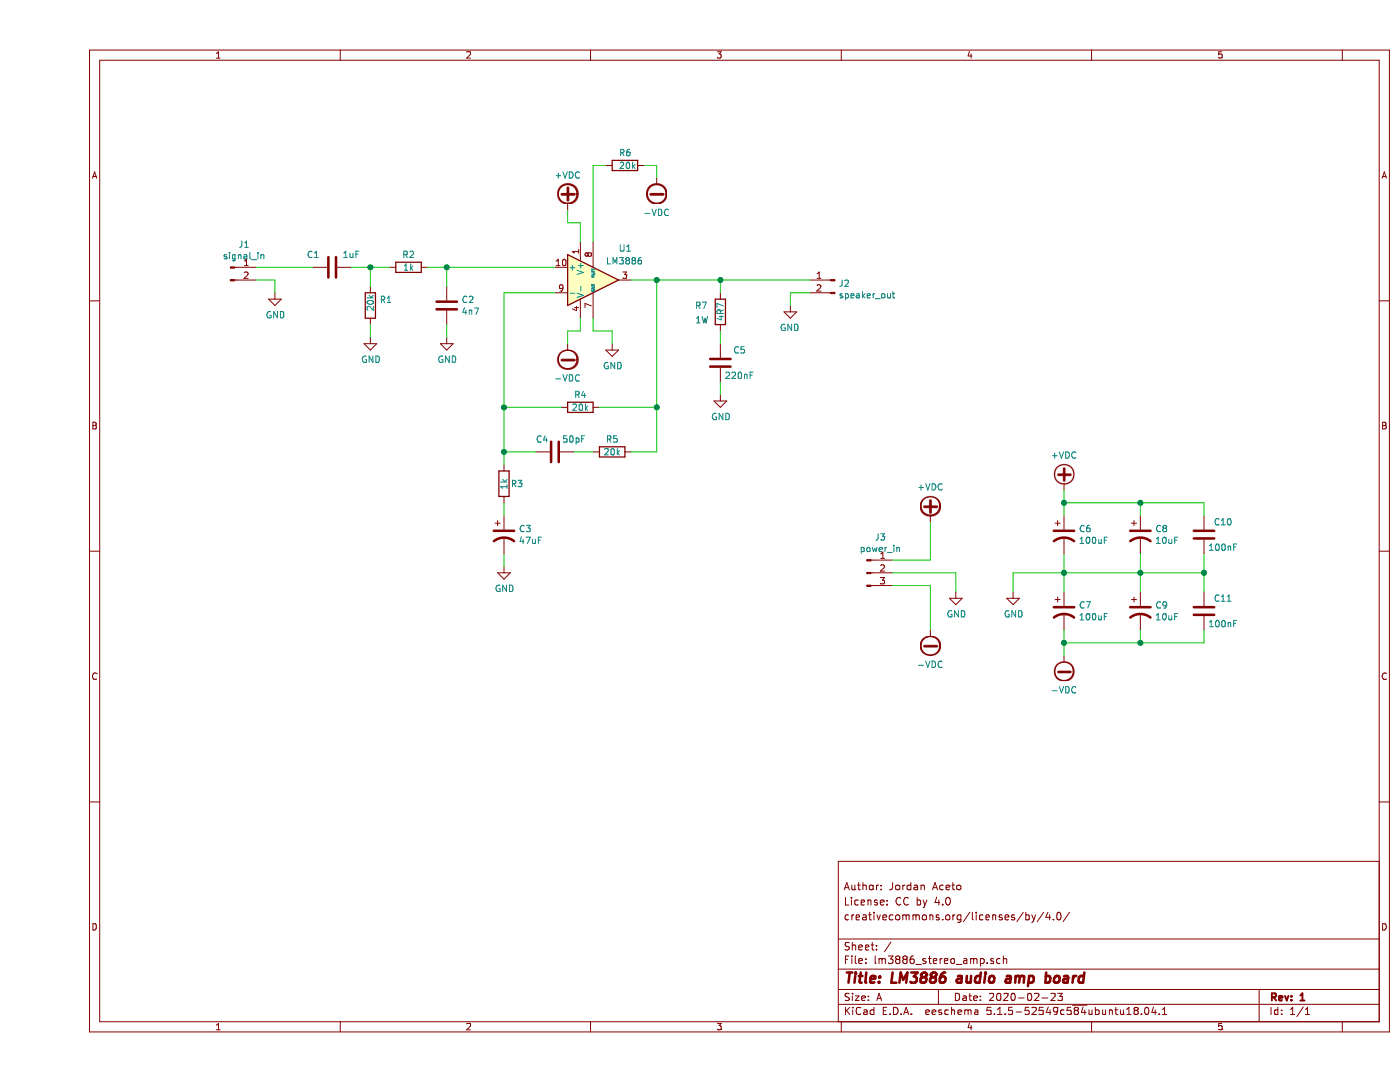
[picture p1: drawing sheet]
EESchema Schematic File Version 4
EELAYER 30 0
EELAYER END
$Descr A 11000 8500
encoding utf-8
Sheet 1 1
Title "LM3886 audio amp board"
Date "2020-02-23"
Rev "1"
Comp ""
Comment1 "creativecommons.org/licenses/by/4.0/"
Comment2 "License: CC by 4.0"
Comment3 "Author: Jordan Aceto"
Comment4 ""
$EndDescr
$Comp
L Amplifier_Audio:LM3886 U1
U 1 1
P 4350 2200
F 0 "U1" H 4550 2450 50  0000 L CNN
F 1 "LM3886" H 4450 2350 50  0000 L CNN
F 2 "Package_TO_SOT_THT:TO-220-11_P3.4x5.08mm_StaggerOdd_Lead4.85mm_Vertical" H 4350 2200 50  0001 C CIN
F 3 "http://www.ti.com/lit/ds/symlink/lm3886.pdf" H 4350 2200 50  0001 C CNN
	1    4350 2200
	1    0    0    -1  
$EndComp
$Comp
L Device:R R2
U 1 1
P 2900 2100
F 0 "R2" V 2800 2100 50  0000 C CNN
F 1 "1k" V 2900 2100 50  0000 C CNN
F 2 "Resistor_SMD:R_0805_2012Metric_Pad1.15x1.40mm_HandSolder" V 2830 2100 50  0001 C CNN
F 3 "~" H 2900 2100 50  0001 C CNN
	1    2900 2100
	0    1    1    0   
$EndComp
$Comp
L Device:R R1
U 1 1
P 2600 2400
F 0 "R1" H 2670 2446 50  0000 L CNN
F 1 "20k" V 2600 2350 50  0000 L CNN
F 2 "Resistor_SMD:R_0805_2012Metric_Pad1.15x1.40mm_HandSolder" V 2530 2400 50  0001 C CNN
F 3 "~" H 2600 2400 50  0001 C CNN
	1    2600 2400
	1    0    0    -1  
$EndComp
$Comp
L Device:C C2
U 1 1
P 3200 2400
F 0 "C2" H 3315 2446 50  0000 L CNN
F 1 "4n7" H 3315 2355 50  0000 L CNN
F 2 "Capacitor_SMD:C_0805_2012Metric_Pad1.15x1.40mm_HandSolder" H 3238 2250 50  0001 C CNN
F 3 "~" H 3200 2400 50  0001 C CNN
	1    3200 2400
	1    0    0    -1  
$EndComp
$Comp
L Device:C C1
U 1 1
P 2300 2100
F 0 "C1" V 2200 1950 50  0000 C CNN
F 1 "1uF" V 2200 2250 50  0000 C CNN
F 2 "Capacitor_SMD:C_2220_5650Metric_Pad1.97x5.40mm_HandSolder" H 2338 1950 50  0001 C CNN
F 3 "~" H 2300 2100 50  0001 C CNN
	1    2300 2100
	0    1    1    0   
$EndComp
$Comp
L Device:R R4
U 1 1
P 4250 3200
F 0 "R4" V 4150 3200 50  0000 C CNN
F 1 "20k" V 4250 3200 50  0000 C CNN
F 2 "Resistor_SMD:R_0805_2012Metric_Pad1.15x1.40mm_HandSolder" V 4180 3200 50  0001 C CNN
F 3 "~" H 4250 3200 50  0001 C CNN
	1    4250 3200
	0    1    1    0   
$EndComp
$Comp
L Device:R R5
U 1 1
P 4500 3550
F 0 "R5" V 4400 3550 50  0000 C CNN
F 1 "20k" V 4500 3550 50  0000 C CNN
F 2 "Resistor_SMD:R_0805_2012Metric_Pad1.15x1.40mm_HandSolder" V 4430 3550 50  0001 C CNN
F 3 "~" H 4500 3550 50  0001 C CNN
	1    4500 3550
	0    1    1    0   
$EndComp
$Comp
L Device:C C4
U 1 1
P 4050 3550
F 0 "C4" V 3950 3450 50  0000 C CNN
F 1 "50pF" V 3950 3700 50  0000 C CNN
F 2 "Capacitor_SMD:C_0805_2012Metric_Pad1.15x1.40mm_HandSolder" H 4088 3400 50  0001 C CNN
F 3 "~" H 4050 3550 50  0001 C CNN
	1    4050 3550
	0    1    1    0   
$EndComp
$Comp
L Device:R R7
U 1 1
P 5350 2450
F 0 "R7" H 5200 2500 50  0000 C CNN
F 1 "4R7" V 5350 2450 50  0000 C CNN
F 2 "Resistor_THT:R_Axial_DIN0411_L9.9mm_D3.6mm_P15.24mm_Horizontal" V 5280 2450 50  0001 C CNN
F 3 "~" H 5350 2450 50  0001 C CNN
	1    5350 2450
	1    0    0    -1  
$EndComp
$Comp
L Device:C C5
U 1 1
P 5350 2850
F 0 "C5" H 5500 2950 50  0000 C CNN
F 1 "220nF" H 5500 2750 50  0000 C CNN
F 2 "Capacitor_SMD:C_2220_5650Metric_Pad1.97x5.40mm_HandSolder" H 5388 2700 50  0001 C CNN
F 3 "~" H 5350 2850 50  0001 C CNN
	1    5350 2850
	1    0    0    -1  
$EndComp
$Comp
L power:GND #PWR02
U 1 1
P 2600 2650
F 0 "#PWR02" H 2600 2400 50  0001 C CNN
F 1 "GND" H 2605 2477 50  0000 C CNN
F 2 "" H 2600 2650 50  0001 C CNN
F 3 "" H 2600 2650 50  0001 C CNN
	1    2600 2650
	1    0    0    -1  
$EndComp
$Comp
L power:GND #PWR03
U 1 1
P 3200 2650
F 0 "#PWR03" H 3200 2400 50  0001 C CNN
F 1 "GND" H 3205 2477 50  0000 C CNN
F 2 "" H 3200 2650 50  0001 C CNN
F 3 "" H 3200 2650 50  0001 C CNN
	1    3200 2650
	1    0    0    -1  
$EndComp
$Comp
L power:GND #PWR09
U 1 1
P 5350 3100
F 0 "#PWR09" H 5350 2850 50  0001 C CNN
F 1 "GND" H 5355 2927 50  0000 C CNN
F 2 "" H 5350 3100 50  0001 C CNN
F 3 "" H 5350 3100 50  0001 C CNN
	1    5350 3100
	1    0    0    -1  
$EndComp
Wire Wire Line
	2600 2550 2600 2650
Wire Wire Line
	3200 2550 3200 2650
Wire Wire Line
	2750 2100 2600 2100
Wire Wire Line
	2600 2250 2600 2100
Connection ~ 2600 2100
Wire Wire Line
	2600 2100 2450 2100
Wire Wire Line
	3200 2250 3200 2100
Wire Wire Line
	3200 2100 3050 2100
$Comp
L power:-VDC #PWR06
U 1 1
P 4150 2700
F 0 "#PWR06" H 4150 2600 50  0001 C CNN
F 1 "-VDC" H 4150 2975 50  0000 C CNN
F 2 "" H 4150 2700 50  0001 C CNN
F 3 "" H 4150 2700 50  0001 C CNN
	1    4150 2700
	-1   0    0    1   
$EndComp
Wire Wire Line
	4250 2600 4250 2500
$Comp
L power:GND #PWR07
U 1 1
P 4500 2700
F 0 "#PWR07" H 4500 2450 50  0001 C CNN
F 1 "GND" H 4505 2527 50  0000 C CNN
F 2 "" H 4500 2700 50  0001 C CNN
F 3 "" H 4500 2700 50  0001 C CNN
	1    4500 2700
	1    0    0    -1  
$EndComp
Wire Wire Line
	4150 2700 4150 2600
Wire Wire Line
	4150 2600 4250 2600
Wire Wire Line
	4500 2600 4350 2600
Wire Wire Line
	4350 2600 4350 2500
Wire Wire Line
	4500 2600 4500 2700
Wire Wire Line
	3200 2100 4050 2100
Connection ~ 3200 2100
Wire Wire Line
	4050 2300 3650 2300
Wire Wire Line
	3650 2300 3650 3200
$Comp
L power:+VDC #PWR05
U 1 1
P 4150 1650
F 0 "#PWR05" H 4150 1550 50  0001 C CNN
F 1 "+VDC" H 4150 1925 50  0000 C CNN
F 2 "" H 4150 1650 50  0001 C CNN
F 3 "" H 4150 1650 50  0001 C CNN
	1    4150 1650
	1    0    0    -1  
$EndComp
Wire Wire Line
	4250 1900 4250 1750
Wire Wire Line
	4250 1750 4150 1750
Wire Wire Line
	4150 1750 4150 1650
Wire Wire Line
	4650 2200 4850 2200
Wire Wire Line
	4850 2200 4850 3200
Wire Wire Line
	4850 3550 4650 3550
Wire Wire Line
	4350 3550 4200 3550
Wire Wire Line
	3900 3550 3650 3550
Connection ~ 3650 3550
Wire Wire Line
	4100 3200 3650 3200
Connection ~ 3650 3200
Wire Wire Line
	3650 3200 3650 3550
Wire Wire Line
	4400 3200 4850 3200
Connection ~ 4850 3200
Wire Wire Line
	4850 3200 4850 3550
Wire Wire Line
	5350 3100 5350 3000
Wire Wire Line
	5350 2700 5350 2600
Wire Wire Line
	5350 2300 5350 2200
Wire Wire Line
	5350 2200 4850 2200
Connection ~ 4850 2200
Text Notes 5150 2550 0    50   ~ 0
1W
$Comp
L Connector:Conn_01x02_Male J1
U 1 1
P 1500 2100
F 0 "J1" H 1608 2281 50  0000 C CNN
F 1 "signal_in" H 1608 2190 50  0000 C CNN
F 2 "Connector_Wire:SolderWirePad_1x02_P3.81mm_Drill1.2mm" H 1500 2100 50  0001 C CNN
F 3 "~" H 1500 2100 50  0001 C CNN
	1    1500 2100
	1    0    0    -1  
$EndComp
Wire Wire Line
	1700 2100 2150 2100
$Comp
L power:GND #PWR01
U 1 1
P 1850 2300
F 0 "#PWR01" H 1850 2050 50  0001 C CNN
F 1 "GND" H 1855 2127 50  0000 C CNN
F 2 "" H 1850 2300 50  0001 C CNN
F 3 "" H 1850 2300 50  0001 C CNN
	1    1850 2300
	1    0    0    -1  
$EndComp
Wire Wire Line
	1850 2200 1850 2300
Wire Wire Line
	1850 2200 1700 2200
$Comp
L Connector:Conn_01x02_Male J2
U 1 1
P 6250 2200
F 0 "J2" H 6222 2174 50  0000 R CNN
F 1 "speaker_out" H 6222 2083 50  0000 R CNN
F 2 "Connector_Wire:SolderWirePad_1x02_P5.08mm_Drill1.5mm" H 6250 2200 50  0001 C CNN
F 3 "~" H 6250 2200 50  0001 C CNN
	1    6250 2200
	-1   0    0    -1  
$EndComp
$Comp
L power:GND #PWR010
U 1 1
P 5900 2400
F 0 "#PWR010" H 5900 2150 50  0001 C CNN
F 1 "GND" H 5905 2227 50  0000 C CNN
F 2 "" H 5900 2400 50  0001 C CNN
F 3 "" H 5900 2400 50  0001 C CNN
	1    5900 2400
	-1   0    0    -1  
$EndComp
Wire Wire Line
	5900 2300 5900 2400
Wire Wire Line
	5900 2300 6050 2300
Wire Wire Line
	3650 3550 3650 3650
Wire Wire Line
	3650 4350 3650 4450
Wire Wire Line
	3650 4050 3650 3950
$Comp
L power:GND #PWR04
U 1 1
P 3650 4450
F 0 "#PWR04" H 3650 4200 50  0001 C CNN
F 1 "GND" H 3655 4277 50  0000 C CNN
F 2 "" H 3650 4450 50  0001 C CNN
F 3 "" H 3650 4450 50  0001 C CNN
	1    3650 4450
	1    0    0    -1  
$EndComp
$Comp
L Device:CP1 C3
U 1 1
P 3650 4200
F 0 "C3" H 3765 4246 50  0000 L CNN
F 1 "47uF" H 3765 4155 50  0000 L CNN
F 2 "Capacitor_THT:CP_Radial_D10.0mm_P5.00mm" H 3650 4200 50  0001 C CNN
F 3 "~" H 3650 4200 50  0001 C CNN
	1    3650 4200
	1    0    0    -1  
$EndComp
$Comp
L Device:R R3
U 1 1
P 3650 3800
F 0 "R3" H 3700 3800 50  0000 L CNN
F 1 "1k" V 3650 3750 50  0000 L CNN
F 2 "Resistor_SMD:R_0805_2012Metric_Pad1.15x1.40mm_HandSolder" V 3580 3800 50  0001 C CNN
F 3 "~" H 3650 3800 50  0001 C CNN
	1    3650 3800
	1    0    0    -1  
$EndComp
$Comp
L Device:R R6
U 1 1
P 4600 1300
F 0 "R6" V 4500 1250 50  0000 L CNN
F 1 "20k" V 4600 1250 50  0000 L CNN
F 2 "Resistor_SMD:R_0805_2012Metric_Pad1.15x1.40mm_HandSolder" V 4530 1300 50  0001 C CNN
F 3 "~" H 4600 1300 50  0001 C CNN
	1    4600 1300
	0    1    1    0   
$EndComp
$Comp
L power:-VDC #PWR08
U 1 1
P 4850 1400
F 0 "#PWR08" H 4850 1300 50  0001 C CNN
F 1 "-VDC" H 4850 1675 50  0000 C CNN
F 2 "" H 4850 1400 50  0001 C CNN
F 3 "" H 4850 1400 50  0001 C CNN
	1    4850 1400
	-1   0    0    1   
$EndComp
Wire Wire Line
	4850 1400 4850 1300
Wire Wire Line
	4850 1300 4750 1300
Wire Wire Line
	4450 1300 4350 1300
Wire Wire Line
	4350 1300 4350 1900
$Comp
L power:+VDC #PWR015
U 1 1
P 8050 3850
F 0 "#PWR015" H 8050 3750 50  0001 C CNN
F 1 "+VDC" H 8050 4125 50  0000 C CNN
F 2 "" H 8050 3850 50  0001 C CNN
F 3 "" H 8050 3850 50  0001 C CNN
	1    8050 3850
	1    0    0    -1  
$EndComp
$Comp
L power:-VDC #PWR016
U 1 1
P 8050 5150
F 0 "#PWR016" H 8050 5050 50  0001 C CNN
F 1 "-VDC" H 8050 5425 50  0000 C CNN
F 2 "" H 8050 5150 50  0001 C CNN
F 3 "" H 8050 5150 50  0001 C CNN
	1    8050 5150
	-1   0    0    1   
$EndComp
$Comp
L Device:CP1 C6
U 1 1
P 8050 4200
F 0 "C6" H 8165 4246 50  0000 L CNN
F 1 "100uF" H 8165 4155 50  0000 L CNN
F 2 "Capacitor_THT:CP_Radial_D10.0mm_P5.00mm" H 8050 4200 50  0001 C CNN
F 3 "~" H 8050 4200 50  0001 C CNN
	1    8050 4200
	1    0    0    -1  
$EndComp
$Comp
L Device:CP1 C7
U 1 1
P 8050 4800
F 0 "C7" H 8165 4846 50  0000 L CNN
F 1 "100uF" H 8165 4755 50  0000 L CNN
F 2 "Capacitor_THT:CP_Radial_D10.0mm_P5.00mm" H 8050 4800 50  0001 C CNN
F 3 "~" H 8050 4800 50  0001 C CNN
	1    8050 4800
	1    0    0    -1  
$EndComp
$Comp
L Device:C C10
U 1 1
P 9150 4200
F 0 "C10" H 9300 4300 50  0000 C CNN
F 1 "100nF" H 9300 4100 50  0000 C CNN
F 2 "Capacitor_SMD:C_0805_2012Metric_Pad1.15x1.40mm_HandSolder" H 9188 4050 50  0001 C CNN
F 3 "~" H 9150 4200 50  0001 C CNN
	1    9150 4200
	1    0    0    -1  
$EndComp
$Comp
L power:GND #PWR014
U 1 1
P 7650 4650
F 0 "#PWR014" H 7650 4400 50  0001 C CNN
F 1 "GND" H 7655 4477 50  0000 C CNN
F 2 "" H 7650 4650 50  0001 C CNN
F 3 "" H 7650 4650 50  0001 C CNN
	1    7650 4650
	1    0    0    -1  
$EndComp
$Comp
L Device:C C11
U 1 1
P 9150 4800
F 0 "C11" H 9300 4900 50  0000 C CNN
F 1 "100nF" H 9300 4700 50  0000 C CNN
F 2 "Capacitor_SMD:C_0805_2012Metric_Pad1.15x1.40mm_HandSolder" H 9188 4650 50  0001 C CNN
F 3 "~" H 9150 4800 50  0001 C CNN
	1    9150 4800
	1    0    0    -1  
$EndComp
$Comp
L Device:CP1 C8
U 1 1
P 8650 4200
F 0 "C8" H 8765 4246 50  0000 L CNN
F 1 "10uF" H 8765 4155 50  0000 L CNN
F 2 "Capacitor_THT:CP_Radial_D5.0mm_P2.50mm" H 8650 4200 50  0001 C CNN
F 3 "~" H 8650 4200 50  0001 C CNN
	1    8650 4200
	1    0    0    -1  
$EndComp
$Comp
L Device:CP1 C9
U 1 1
P 8650 4800
F 0 "C9" H 8765 4846 50  0000 L CNN
F 1 "10uF" H 8765 4755 50  0000 L CNN
F 2 "Capacitor_THT:CP_Radial_D5.0mm_P2.50mm" H 8650 4800 50  0001 C CNN
F 3 "~" H 8650 4800 50  0001 C CNN
	1    8650 4800
	1    0    0    -1  
$EndComp
Wire Wire Line
	8050 4050 8050 3950
Wire Wire Line
	8050 3950 8650 3950
Wire Wire Line
	9150 3950 9150 4050
Connection ~ 8050 3950
Wire Wire Line
	8050 3950 8050 3850
Wire Wire Line
	8650 4050 8650 3950
Connection ~ 8650 3950
Wire Wire Line
	8650 3950 9150 3950
Wire Wire Line
	9150 4650 9150 4500
Wire Wire Line
	8650 4650 8650 4500
Wire Wire Line
	8050 4350 8050 4500
Wire Wire Line
	8050 4950 8050 5050
Wire Wire Line
	8050 5050 8650 5050
Wire Wire Line
	9150 5050 9150 4950
Connection ~ 8050 5050
Wire Wire Line
	8050 5050 8050 5150
Wire Wire Line
	8650 4950 8650 5050
Connection ~ 8650 5050
Wire Wire Line
	8650 5050 9150 5050
Wire Wire Line
	9150 4500 8650 4500
Connection ~ 9150 4500
Wire Wire Line
	9150 4500 9150 4350
Connection ~ 8650 4500
Wire Wire Line
	8650 4500 8650 4350
Wire Wire Line
	8650 4500 8050 4500
Connection ~ 8050 4500
Wire Wire Line
	8050 4500 8050 4650
Wire Wire Line
	8050 4500 7650 4500
Wire Wire Line
	7650 4500 7650 4650
$Comp
L Connector:Conn_01x03_Male J3
U 1 1
P 6500 4500
F 0 "J3" H 6608 4781 50  0000 C CNN
F 1 "power_in" H 6608 4690 50  0000 C CNN
F 2 "Connector_Wire:SolderWirePad_1x03_P4.445mm_Drill1.5mm" H 6500 4500 50  0001 C CNN
F 3 "~" H 6500 4500 50  0001 C CNN
	1    6500 4500
	1    0    0    -1  
$EndComp
$Comp
L power:+VDC #PWR011
U 1 1
P 7000 4100
F 0 "#PWR011" H 7000 4000 50  0001 C CNN
F 1 "+VDC" H 7000 4375 50  0000 C CNN
F 2 "" H 7000 4100 50  0001 C CNN
F 3 "" H 7000 4100 50  0001 C CNN
	1    7000 4100
	1    0    0    -1  
$EndComp
$Comp
L power:-VDC #PWR012
U 1 1
P 7000 4950
F 0 "#PWR012" H 7000 4850 50  0001 C CNN
F 1 "-VDC" H 7000 5225 50  0000 C CNN
F 2 "" H 7000 4950 50  0001 C CNN
F 3 "" H 7000 4950 50  0001 C CNN
	1    7000 4950
	-1   0    0    1   
$EndComp
$Comp
L power:GND #PWR013
U 1 1
P 7200 4650
F 0 "#PWR013" H 7200 4400 50  0001 C CNN
F 1 "GND" H 7205 4477 50  0000 C CNN
F 2 "" H 7200 4650 50  0001 C CNN
F 3 "" H 7200 4650 50  0001 C CNN
	1    7200 4650
	1    0    0    -1  
$EndComp
Wire Wire Line
	7200 4500 7200 4650
Wire Wire Line
	7000 4950 7000 4600
Wire Wire Line
	7000 4600 6700 4600
Wire Wire Line
	6700 4400 7000 4400
Wire Wire Line
	7000 4400 7000 4100
Wire Wire Line
	7200 4500 6700 4500
Wire Wire Line
	6050 2200 5350 2200
Connection ~ 5350 2200
$EndSCHEMATC
